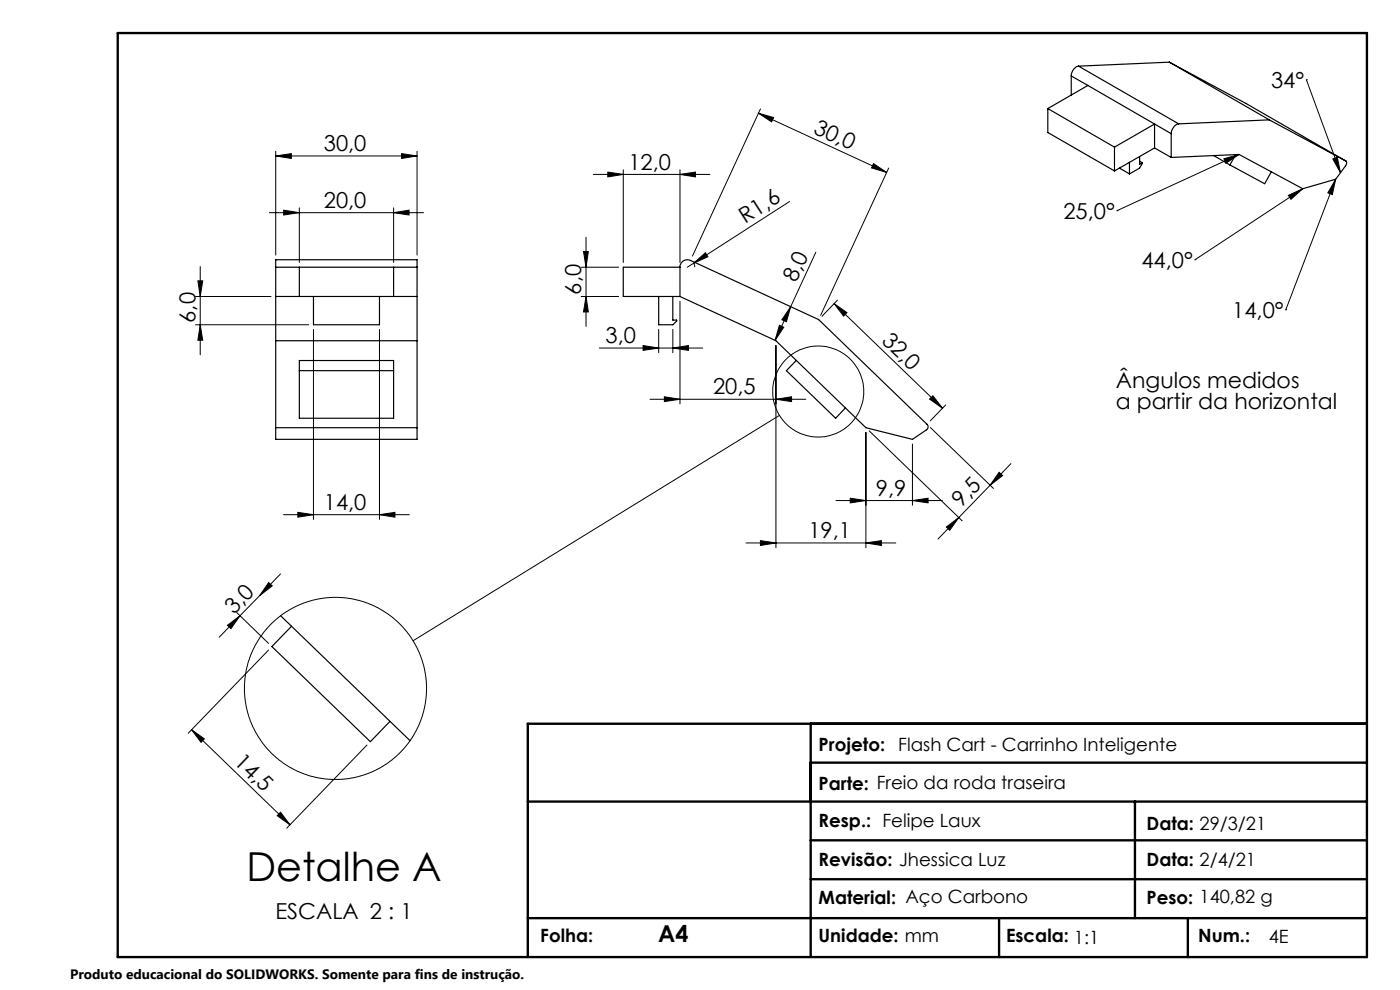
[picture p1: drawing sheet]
<svg xmlns="http://www.w3.org/2000/svg" width="297mm" height="210mm" viewBox="0 0 297 210" stroke-linecap="round" stroke-linejoin="round" font-family="sans-serif">
<g fill="none" stroke="#000" stroke-width=".21">
<path d="M277.1 16.9h.1M277.1 16.9l7.3 19.7M58.5 33.1l3.3-.5v1zM58.5 32.1v22M58.5 33.1h30M85.2 32.6l3.3 .5-3.3 .5zM88.5 32.1v22M125.9 37h24.7M128.9 36.5l3.3 .5-3.3 .5zM132.2 36v19.7M144.3 37l3.2-.5v1zM144.3 36v19.7"/>
<path d="M160.9 24l27.2 12.6M160.9 24l3.2 .9-.4 1zM161.3 23.1l-14.4 31.2M185.3 34.7l2.8 1.9-3.2-1zM188.5 35.7l-14.4 31.2M259.6 33.7l3.3-.9-2.8 1.8zM262.9 32.8l-25.9 11.9M282.8 33.7l.9-.3 .7 3.2zM283.4 38l-.8 3.3-.9-.4zM283.4 38l-10.6 27.7M42 59.6h1l-.5 3.3zM42.5 56.5v18.7"/>
<path d="M57.1 45.1h32.8M60.2 44.6l3.3 .5-3.3 .5zM63.5 44.1v11.6M83.5 45.1l3.3-.5v1zM83.5 44.1v11.6M123.3 56.7h7.9M123.8 53.4h1l-.5 3.3zM124.3 50.3v18.9M147.1 55.8l.3 .9M147.1 55.8l2.5-2.2 .6 .9zM147.1 55.8l-1.3 .9M167.5 42.7l-20.4 13.1"/>
<path d="M173.1 53.5l-5.4 11.5M237 44.7h.1M253.5 55.1h.1M273.3 41.4l3.1-1.4-2.5 2.3zM276.4 40l-22.9 15.1M41.5 62.9h16M41.5 68.9h24M42.5 68.9l.5 3.3h-1zM66.5 69.9v40.3M80.5 69.9v40.3M123.3 62.9h7.9M124.3 62.9l.5 3.3h-1z"/>
<path d="M127.1 73.8h22M136.4 73.3l3.3 .5-3.3 .5zM139.7 69.9v4.9M142.7 73.8l3.4-.5v1zM142.7 69.9v4.9M144.3 63.9v21.8M164.6 73.3v42.9M165.3 69l1 .4-1.9 2.8zM167.7 65l-.9 3.3-.9-.5zM167.7 65l-3.3 7.2M177 64.4l2.7 1.9-.7 .8zM177 64.4l23 22.2"/>
<path d="M177.7 63.7l-3.3 3.4M272.8 65.7h.1M137.9 84.7h33.1M140.9 84.2l3.4 .5-3.4 .5zM164.6 84.7l3.3-.5v1zM165.3 88.1l-77.7 47.8M183.7 91.7v24.5M184.4 91.4l19.7 19.1M193.6 94.2v13M197.2 84.7l.7-.7 2.1 2.6zM197.4 90.7l13.3 12.9M200.6 85.9l-3.3 3.4"/>
<path d="M214.5 98.3l-4.5 4.6M60.1 109.2h26.8M63.2 108.7l3.3 .5-3.3 .5zM80.5 109.2l3.3-.5v1zM158.3 115.2h31.7M161.3 114.7l3.3 .5-3.3 .5zM177.3 106.2h22.6M180.4 105.7l3.3 .5-3.3 .5zM183.7 115.2l3.3-.5v1zM193.6 106.2l3.3-.5v1zM200.8 111.8l2.6-2-1.9 2.7zM210 102.9l-11 11.4"/>
<path d="M211.9 100.2l.8 .7-2.7 2zM48.3 132.6l2.6-2-1.9 2.7zM50.2 129.9l6.8 6.6M50.9 130.6l-4.4 4.6M55.1 126.3l-4.2 4.3M57 137.9l-17.1 17.6M57 123.6l.7 .7-2.6 2zM59.5 121.7l-4.4 4.6M40.6 154.8l2.8 1.9-.7 .8zM40.6 154.8l20.9 20.2M77.9 158l-17.1 17.7M59.5 172.3l2 2.7-2.7-2z"/>
<circle cx="173.6" cy="83.1" r="9.7"/>
<circle cx="71.2" cy="146" r="19.3"/>
</g>
<path d="M25 7h265v196h-265zM172 153.5v49.5M290 153.5h-178v49.5M112 170h178M172 161.8h118M172 178.3h118M240.8 170v24.8M172 186.5h118M211.9 194.8v8.2M252 194.8v8.2M290 194.8h-178" fill="none" stroke="#000" stroke-width=".5"/>
<g fill="#000">
<path d="M147.1 55.8l2.5-2.2 .6 .9z"/>
<path d="M85.2 32.6l3.3 .5-3.3 .5zM58.5 33.1l3.3-.5v1zM83.5 45.1l3.3-.5v1zM60.2 44.6l3.3 .5-3.3 .5z"/>
<path d="M128.9 36.5l3.3 .5-3.3 .5zM144.3 37l3.2-.5v1zM180.4 105.7l3.3 .5-3.3 .5zM193.6 106.2l3.3-.5v1zM161.3 114.7l3.3 .5-3.3 .5zM183.7 115.2l3.3-.5v1zM140.9 84.2l3.4 .5-3.4 .5zM164.6 84.7l3.3-.5v1z"/>
<path d="M185.3 34.7l2.8 1.9-3.2-1zM160.9 24l3.2 .9-.4 1z"/>
<path d="M259.6 33.7l3.3-.9-2.8 1.8zM273.3 41.4l3.1-1.4-2.5 2.3zM283.4 38l-.8 3.3-.9-.4zM282.8 33.7l.9-.3 .7 3.2z"/>
<path d="M124.3 62.9l.5 3.3h-1zM123.8 53.4h1l-.5 3.3zM42.5 68.9l.5 3.3h-1zM42 59.6h1l-.5 3.3z"/>
<path d="M142.7 73.8l3.4-.5v1zM136.4 73.3l3.3 .5-3.3 .5z"/>
<path d="M165.3 69l1 .4-1.9 2.8zM167.7 65l-.9 3.3-.9-.5z"/>
<path d="M197.2 84.7l.7-.7 2.1 2.6zM177 64.4l2.7 1.9-.7 .8z"/>
<path d="M63.2 108.7l3.3 .5-3.3 .5zM80.5 109.2l3.3-.5v1z"/>
<path d="M200.8 111.8l2.6-2-1.9 2.7zM211.9 100.2l.8 .7-2.7 2z"/>
<path d="M48.3 132.6l2.6-2-1.9 2.7zM57 123.6l.7 .7-2.6 2z"/>
<path d="M59.5 172.3l2 2.7-2.7-2zM40.6 154.8l2.8 1.9-.7 .8z"/>
</g>
<g fill="none" stroke="#000" stroke-width=".25">
<path d="M227.3 16.1l3.5 2M227.3 16.1v4.1M228.8 14a2.09 2.09 0 0 0-1.5 2.1M228.8 14l21.2 12.3M230.8 18.1l-8.5 4.9M230.8 18.1l17.7 10.3M248.1 13.2l-19.3 .8M248.1 13.2l21.2 12.2M248.1 13.2l16.2 8.7 21.2 12.3M222.3 23l14.1 8.2M222.3 23v5.1l14.1 8.2M236.4 31.2l8.5-4.9v5.1"/>
<path d="M236.4 31.2v5.1M237.5 35.7l2.1 1.2M239.6 34.4v2.5M241.8 33.2v1.6l.5-.3M241.8 34.2l.5 .3M242.3 34.5l-.5 1.2-2.2 1.2M244.9 31.4l-8.5 4.9M244.9 31.4l3.6 2M248.5 33.4l14.4-.6 13.5 7.2 7-2 2.1-2.8a.78 .78 0 0 0 0-1M248.5 28.4v5M250 26.3a2.27 2.27 0 0 0-1.5 2.1M257.5 33l3.4 2"/>
<path d="M260.9 35l7.4 4 1.4-2.5M262.1 32.8l-1.2 2.2M269.3 25.4l-19.3 .9M269.3 25.4l16.2 8.8M58.5 56.7v-1.6h30v1.6M58.5 56.7h30M58.5 56.7v36.5h30v-36.5M63.5 56.7v6.2M83.5 56.7v6.2M144.3 56.7a1.56 1.56 0 0 1 2.2-1.5l27.2 12.6 22.9 22.2a.75 .75 0 0 1-.1 1.2l-2.9 2-9.9-2.5-19.1-18.4-20.3-9.4M144.3 56.7v6.2M144.3 56.7h-12.1v6.2h12.1"/>
<path d="M58.5 62.9h30M58.5 72.3h30M63.5 76.5h20v12.2h-20zM63.5 78.6h20M66.5 62.9v6h14v-6M139.7 62.9v6h3l.8-.8v-.2h-.8v-5M168.9 76.5l-2.1 2.1 10.5 10.1 2.1-2.2M58.5 90.7h30M59.5 130.6l27.5 26.5M61.8 132.8l-4.1 4.4 20.9 20.1 4.1-4.3"/>
</g>
<text font-size="8.5" x="52.3" y="186.8">Detalhe A</text>
<text font-size="4.9" x="139.6" y="199.9">A4</text>
<g font-size="4.7">
<text x="269.7" y="18.7">34°</text>
<text x="172.3" y="28.1" transform="rotate(25 172.3 28.1)">30,0</text>
<text x="68.7" y="32.1">30,0</text>
<text x="133.3" y="36">12,0</text>
<text x="68.7" y="44.1">20,0</text>
<text x="158.1" y="47.6" transform="rotate(-33 158.1 47.6)">R1,6</text>
<text x="225.6" y="46.4">25,0°</text>
<text x="242.2" y="56.8">44,0°</text>
<text x="123.3" y="62.5" transform="rotate(-90 123.3 62.5)">6,0</text>
<text x="168.9" y="60.1" transform="rotate(-65 168.9 60.1)">8,0</text>
<text x="41.5" y="68.5" transform="rotate(-90 41.5 68.5)">6,0</text>
<text x="261.4" y="67.4">14,0°</text>
<text x="128.5" y="72.8">3,0</text>
<text x="186.8" y="72.5" transform="rotate(44 186.8 72.5)">32,0</text>
<text x="151.3" y="83.7">20,5</text>
<text x="236.7" y="82.3">Ângulos medidos</text>
<text x="236.7" y="86.8">a partir da horizontal</text>
<text x="185.8" y="105.1">9,9</text>
<text x="203.9" y="107.8" transform="rotate(-46 203.9 107.8)">9,5</text>
<text x="68.7" y="108.2">14,0</text>
<text x="171.5" y="114.2">19,1</text>
<text x="49.7" y="130.4" transform="rotate(-46 49.7 130.4)">3,0</text>
<text x="49.5" y="161.9" transform="rotate(44 49.5 161.9)">14,5</text>
<text x="58.4" y="195">ESCALA 2 : 1</text>
</g>
<g font-size="3.9">
<text x="173.7" y="159.2">Projeto:</text>
<text x="190.6" y="159.2">Flash Cart - Carrinho Inteligente</text>
<text x="173.7" y="167.6">Parte: Freio da roda traseira</text>
<text x="173.7" y="175.4">Resp.: Felipe Laux</text>
<text x="243.2" y="176.1">Data: 29/3/21</text>
<text x="173.7" y="183.7">Revisão: Jhessica Luz</text>
<text x="243.2" y="183.7">Data: 2/4/21</text>
<text x="173.7" y="191.7">Material: Aço Carbono</text>
<text x="243.2" y="191.7">Peso: 140,82 g</text>
<text x="114.6" y="199.9">Folha:</text>
<text x="173.7" y="199.9">Unidade: mm</text>
<text x="213.4" y="199.9">Escala: 1:1</text>
<text x="254.2" y="199.9">Num.:</text>
<text x="269.2" y="200.1">4E</text>
</g>
<text font-size="2.9" x="14.9" y="207.6">Produto educacional do SOLIDWORKS. Somente para fins de instrução.</text>
</svg>
